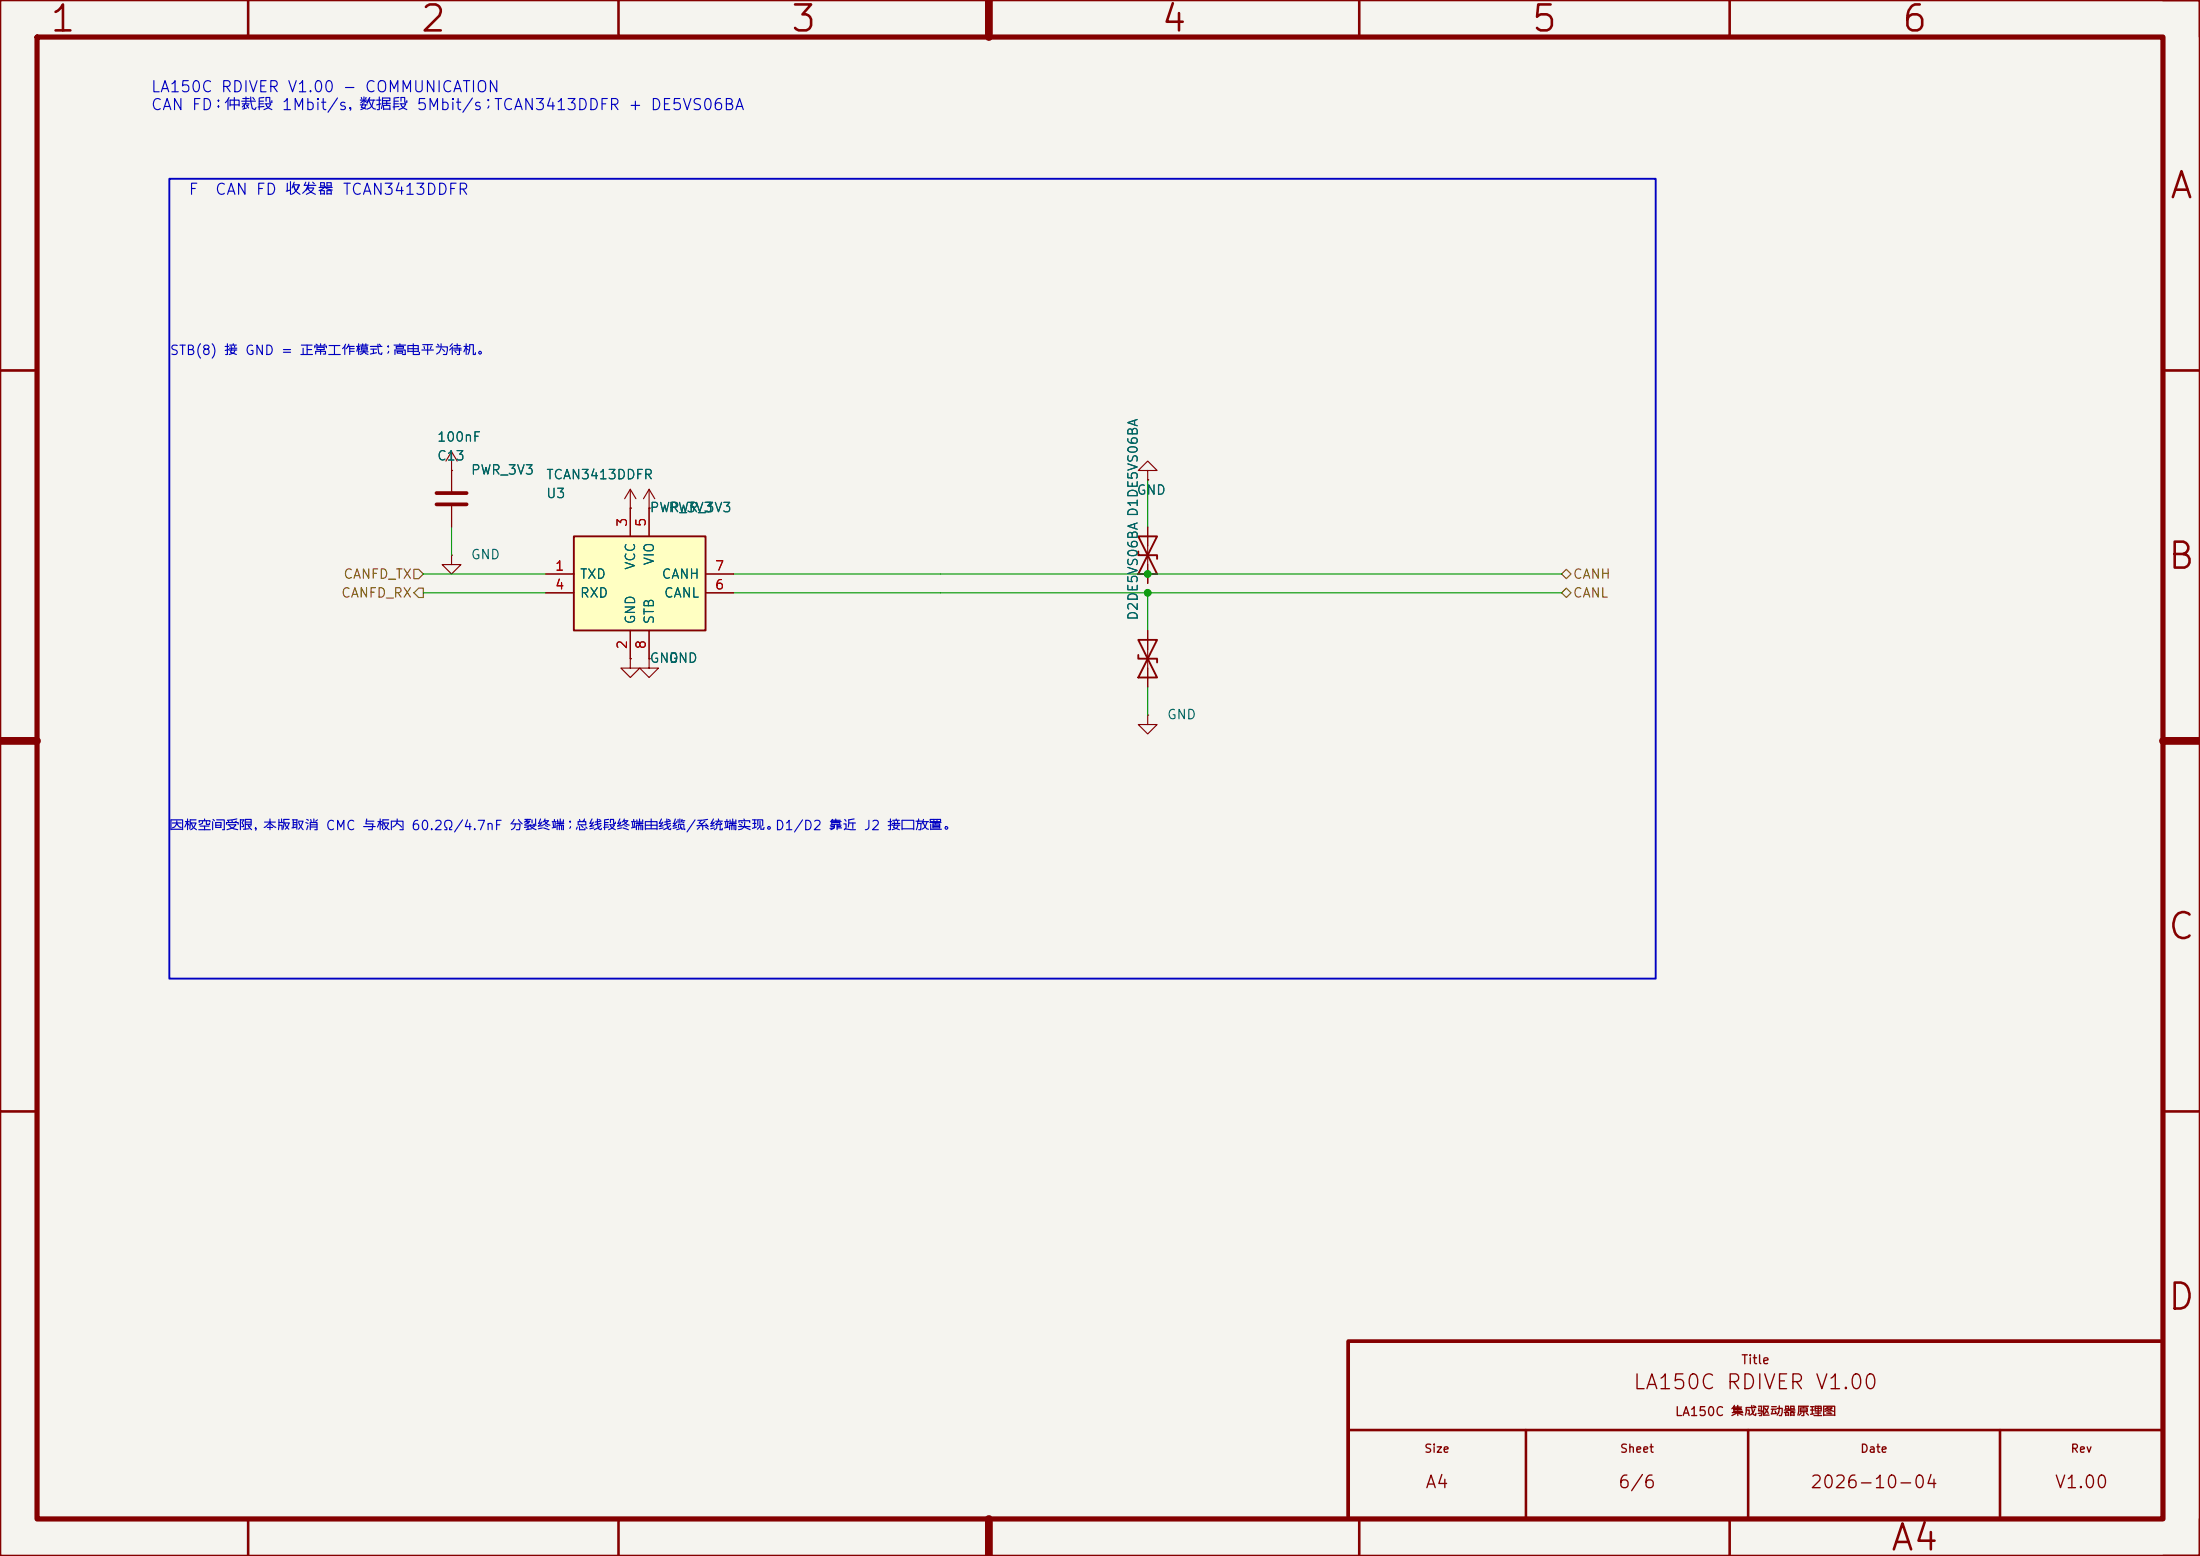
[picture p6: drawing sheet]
<svg xmlns="http://www.w3.org/2000/svg" width="297mm" height="210mm" viewBox="0 0 297 210" stroke-linecap="round" stroke-linejoin="round" font-family="sans-serif">
<path d="M0 0h297v210h-297z" fill="#f5f4ef" stroke="#f5f4ef" stroke-width=".14"/>
<g fill="none" stroke="#840000" stroke-width=".35">
<path d="M0 0h297v210h-297zM33.5 0v5M83.5 0v5M133.5 0v5M183.5 0v5M233.5 0v5M0 50h5M292 50h5M0 100h5M292 100h5M0 150h5M292 150h5"/>
<path d="M182 193h110M206 193v12M236 193v12M270 193v12M33.5 205v5M83.5 205v5M133.5 205v5M183.5 205v5M233.5 205v5"/>
</g>
<path d="M5 5h287v200h-287z" fill="none" stroke="#840000" stroke-width=".7"/>
<path d="M133.5 0v5M0 100h5M292 100h5M133.5 205v5" fill="none" stroke="#840000" stroke-width="1.1"/>
<g fill="#840000" stroke="#840000" stroke-width=".35">
<path d="M292 -.1h5.1v5.1l-.1-5z"/>
<path d="M297 205l.1 5.1h-5.1l5-.1z"/>
</g>
<path d="M182 181h110v24h-110z" fill="none" stroke="#840000" stroke-width=".5"/>
<g fill="none" stroke="#840000" stroke-width=".15">
<path d="M61 63.5h.1M61 61l-.8 1.2M61 61l.7 1.2M61 61v5.3M61 68.3v2.8M85.1 68.6h.1M85.1 66l-.8 1.3M85.1 66l.8 1.3M85.1 66v2.6M87.6 68.6h.1M87.6 66l-.7 1.3M87.6 66l.8 1.3"/>
<path d="M87.6 66v2.6M154.9 63.5h1.3l-1.3-1.3-1.2 1.3h1.2v1.3M154.9 64.8h.1M154.9 71.1v7.6M85.1 88.9v1.3h1.3l-1.3 1.2-1.3-1.2h1.3M85.1 88.9h.1M87.6 88.9v1.3h1.3l-1.3 1.2-1.2-1.2h1.2M87.6 88.9h.1M154.9 96.5v1.3h1.3l-1.3 1.3-1.2-1.3h1.2M154.9 96.5h.1M154.9 85.1v7.6"/>
</g>
<path d="M58.9 66.5h4.1M58.9 68.1h4.1" fill="none" stroke="#840000" stroke-width=".51"/>
<path d="M153.7 72.4h2.5l-2.5 5.1h2.5zM153.7 74.4v.5h2.5v.5M153.7 86.4h2.5l-2.5 5h2.5zM153.7 88.4v.5h2.5v.5" fill="none" stroke="#840000" stroke-width=".25"/>
<path d="M77.5 72.4h17.7v12.7h-17.7z" fill="#ffffc2"/>
<path d="M77.5 72.4h17.7v12.7h-17.7z" fill="none" stroke="#840000" stroke-width=".25"/>
<g fill="none" stroke="#840000" stroke-width=".15">
<path d="M61 74.9v1.3h1.2l-1.2 1.3-1.3-1.3h1.3M61 74.9h.1M61 63.5h.1M61 63.5v2.8M61 68.3v2.8M73.7 77.5h3.8M85.1 68.6h.1M85.1 68.6v3.8M87.6 68.6h.1M87.6 68.6v3.8M95.2 77.5h3.9M154.9 64.8h.1"/>
<path d="M154.9 71.1v2.6M154.9 76.2v2.5M73.7 80h3.8M85.1 88.9h.1M85.1 85.1v3.8M87.6 88.9h.1M87.6 85.1v3.8M95.2 80h3.9M154.9 85.1v2.5M154.9 90.2v2.5"/>
</g>
<path d="M55.9 76.8h.6l.6 .7-.6 .6h-.6zM56.5 79.4h.6v1.2h-.6l-.6-.6zM210.8 77.5l.7-.7 .6 .7-.6 .6zM210.8 80l.7-.6 .6 .6-.6 .6z" fill="none" stroke="#725600" stroke-width=".15"/>
<path d="M57.1 77.5h16.6M61 71.1v3.8M99.1 77.5h111.7M154.9 64.8v6.3M154.9 77.5v1.2M57.1 80h16.6M99.1 80h111.7M154.9 80v5.1M154.9 92.7v3.8" fill="none" stroke="#009600" stroke-width=".15"/>
<path d="M22.9 24.1h200.6v108h-200.6z" fill="none" stroke="#0000c2" stroke-width=".25"/>
<g fill="#009600" stroke="#009600" stroke-width=".14">
<circle cx="154.9" cy="80" r=".46"/>
<circle cx="154.9" cy="77.5" r=".46"/>
</g>
<g font-size="3.5" fill="#840000">
<text x="6.5" y="5.2">1</text>
<text x="56.5" y="5.2">2</text>
<text x="106.5" y="5.2">3</text>
<text x="156.5" y="5.2">4</text>
<text x="206.5" y="5.2">5</text>
<text x="256.5" y="5.2">6</text>
<text x="292.7" y="27.7">A</text>
<text x="292.4" y="77.7">B</text>
<text x="292.4" y="127.7">C</text>
<text x="292.4" y="177.7">D</text>
<text x="255" y="210.2">A4</text>
</g>
<text font-size="2" fill="#840000" x="220.3" y="188">LA150C RDIVER V1.00</text>
<g font-size="1.7" fill="#840000">
<text x="192.3" y="201.3">A4</text>
<text x="218.3" y="201.3">6/6</text>
<text x="244.3" y="201.3">2026-10-04</text>
<text x="277.3" y="201.3">V1.00</text>
</g>
<g font-size="1.5" fill="#0000c2">
<text x="20.3" y="12.8">LA150C RDIVER V1.00 - COMMUNICATION</text>
<text x="20.3" y="15.3">CAN FD：仲裁段 1Mbit/s，数据段 5Mbit/s；TCAN3413DDFR + DE5VS06BA</text>
<text x="25.4" y="26.7">F</text>
<text x="28.9" y="26.7">CAN FD 收发器 TCAN3413DDFR</text>
</g>
<g font-size="1.3" fill="#0000c2">
<text x="22.8" y="48.2">STB(8) 接 GND = 正常工作模式；高电平为待机。</text>
<text x="22.8" y="112.4">因板空间受限，本版取消 CMC 与板内 60.2Ω/4.7nF 分裂终端；总线段终端由线缆/系统端实现。D1/D2 靠近 J2 接口放置。</text>
</g>
<g font-size="1.3" fill="#006464">
<text x="58.9" y="59.9">100nF</text>
<text x="58.9" y="62.5">C13</text>
<text x="63.5" y="64.4">PWR_3V3</text>
<text x="73.6" y="65">TCAN3413DDFR</text>
<text x="73.6" y="67.5">U3</text>
<text x="87.6" y="69.5">PWR_3V3</text>
<text x="153.4" y="67.1">GND</text>
<text x="63.5" y="75.8">GND</text>
<text x="86.1" y="77" transform="rotate(-90 86.1 77)">VCC</text>
<text x="88.6" y="76.4" transform="rotate(-90 88.6 76.4)">VIO</text>
<text x="78.2" y="78.4">TXD</text>
<text x="78.2" y="81">RXD</text>
<text x="89.2" y="78.4">CANH</text>
<text x="89.5" y="81">CANL</text>
<text x="153.9" y="83.8" transform="rotate(-90 153.9 83.8)">D2DE5VS06BA D1DE5VS06BA</text>
<text x="86.1" y="84.4" transform="rotate(-90 86.1 84.4)">GND</text>
<text x="87.6" y="89.8">GND</text>
<text x="88.6" y="84.4" transform="rotate(-90 88.6 84.4)">STB</text>
<text x="90.2" y="89.8">GND</text>
<text x="157.5" y="97.4">GND</text>
</g>
<g font-size="1.3" fill="#a90000">
<text x="85" y="71.2" transform="rotate(-90 85 71.2)">3</text>
<text x="87.5" y="71.2" transform="rotate(-90 87.5 71.2)">5</text>
<text x="74.8" y="77.3">1</text>
<text x="96.4" y="77.3">7</text>
<text x="74.8" y="79.9">4</text>
<text x="96.4" y="79.9">6</text>
<text x="85" y="87.7" transform="rotate(-90 85 87.7)">2</text>
<text x="87.5" y="87.7" transform="rotate(-90 87.5 87.7)">8</text>
</g>
<g font-size="1.3" fill="#725600">
<text x="46" y="81">CANFD_RX</text>
<text x="46.3" y="78.4">CANFD_TX</text>
<text x="212.3" y="78.4">CANH</text>
<text x="212.3" y="81">CANL</text>
</g>
<g font-size="1.2" fill="#840000">
<text x="235" y="184.4">Title</text>
<text x="226" y="191.4">LA150C 集成驱动器原理图</text>
</g>
<g font-size="1.1" fill="#840000">
<text x="192.2" y="196.3">Size</text>
<text x="218.6" y="196.3">Sheet</text>
<text x="251.1" y="196.3">Date</text>
<text x="279.5" y="196.3">Rev</text>
</g>
</svg>
